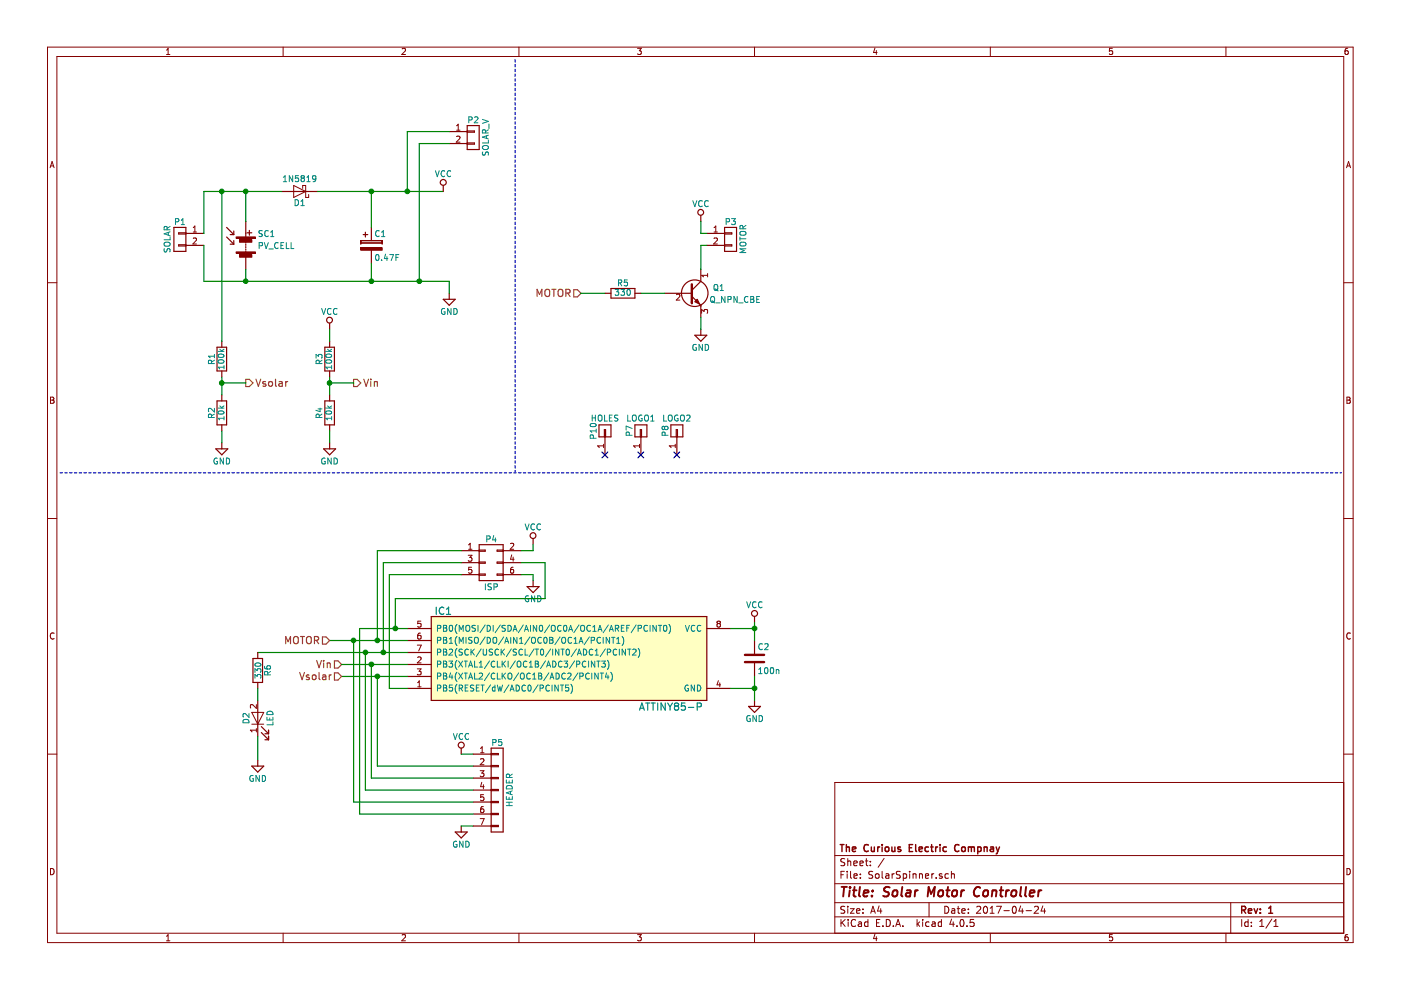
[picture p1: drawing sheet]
EESchema Schematic File Version 2
LIBS:SolarSpinner-rescue
LIBS:power
LIBS:device
LIBS:transistors
LIBS:conn
LIBS:linear
LIBS:regul
LIBS:74xx
LIBS:cmos4000
LIBS:adc-dac
LIBS:memory
LIBS:xilinx
LIBS:microcontrollers
LIBS:dsp
LIBS:microchip
LIBS:analog_switches
LIBS:motorola
LIBS:texas
LIBS:intel
LIBS:audio
LIBS:interface
LIBS:digital-audio
LIBS:philips
LIBS:display
LIBS:cypress
LIBS:siliconi
LIBS:opto
LIBS:atmel
LIBS:contrib
LIBS:valves
LIBS:matts_components
LIBS:SolarSpinner-cache
EELAYER 25 0
EELAYER END
$Descr A4 11693 8268
encoding utf-8
Sheet 1 1
Title "Solar Motor Controller"
Date "2017-04-24"
Rev "1"
Comp "The Curious Electric Compnay"
Comment1 ""
Comment2 ""
Comment3 ""
Comment4 ""
$EndDescr
$Comp
L CP C1
U 1 1
P 3100 2050
F 0 "C1" H 3125 2150 50  0000 L CNN
F 1 "0.47F" H 3125 1950 50  0000 L CNN
F 2 "REInnovationFootprint:C_0_47F_SuperCap" H 3138 1900 50  0001 C CNN
F 3 "" H 3100 2050 50  0000 C CNN
F 4 "~" H 3100 2050 60  0001 C CNN "Description"
F 5 "~" H 3100 2050 60  0001 C CNN "Notes"
F 6 "~" H 3100 2050 60  0001 C CNN "Manufacturer"
F 7 "~" H 3100 2050 60  0001 C CNN "Manufacturer Part No"
F 8 "~" H 3100 2050 60  0001 C CNN "Supplier 1"
F 9 "~" H 3100 2050 60  0001 C CNN "Supplier 1 Part No"
F 10 "~" H 3100 2050 60  0001 C CNN "Supplier 2"
F 11 "~" H 3100 2050 60  0001 C CNN "Supplier 2 Part No"
F 12 "~" H 3100 2050 60  0001 C CNN "Cost"
	1    3100 2050
	1    0    0    -1  
$EndComp
$Comp
L Solar_Cells SC1
U 1 1
P 2050 2050
F 0 "SC1" H 2150 2150 50  0000 L CNN
F 1 "PV_CELL" H 2150 2050 50  0000 L CNN
F 2 "REInnovationFootprint:PV_50x30mm" V 2050 2110 50  0001 C CNN
F 3 "" V 2050 2110 50  0000 C CNN
	1    2050 2050
	1    0    0    -1  
$EndComp
$Comp
L D_Schottky D1
U 1 1
P 2500 1600
F 0 "D1" H 2500 1700 50  0000 C CNN
F 1 "1N5819" H 2500 1500 50  0000 C CNN
F 2 "REInnovationFootprint:TH_Diode_1" H 2500 1600 50  0001 C CNN
F 3 "" H 2500 1600 50  0000 C CNN
	1    2500 1600
	-1   0    0    1   
$EndComp
$Comp
L CONN_01X01 P7
U 1 1
P 5350 3600
F 0 "P7" H 5350 3700 50  0000 C CNN
F 1 "LOGO1" V 5450 3600 50  0000 C CNN
F 2 "CuriousElectric3:CEC_Globe_10mm_FCU" H 5350 3600 50  0001 C CNN
F 3 "" H 5350 3600 50  0000 C CNN
	1    5350 3600
	0    -1   -1   0   
$EndComp
$Comp
L CONN_01X01 P8
U 1 1
P 5650 3600
F 0 "P8" H 5650 3700 50  0000 C CNN
F 1 "LOGO2" V 5750 3600 50  0000 C CNN
F 2 "CuriousElectric3:TCEC_Words_13mm" H 5650 3600 50  0001 C CNN
F 3 "" H 5650 3600 50  0000 C CNN
	1    5650 3600
	0    -1   -1   0   
$EndComp
$Comp
L GND #PWR01
U 1 1
P 3750 2450
F 0 "#PWR01" H 3750 2200 50  0001 C CNN
F 1 "GND" H 3750 2300 50  0000 C CNN
F 2 "" H 3750 2450 50  0000 C CNN
F 3 "" H 3750 2450 50  0000 C CNN
	1    3750 2450
	1    0    0    -1  
$EndComp
Wire Wire Line
	2050 1850 2050 1600
Wire Wire Line
	1700 1600 2350 1600
Wire Wire Line
	2050 2250 2050 2350
Wire Wire Line
	3100 1900 3100 1600
Connection ~ 3100 1600
Wire Wire Line
	3100 2200 3100 2350
Connection ~ 3100 2350
Wire Wire Line
	3750 2350 3750 2450
NoConn ~ 5350 3800
NoConn ~ 5650 3800
$Comp
L CONN_01X02 P2
U 1 1
P 3950 1150
F 0 "P2" H 3950 1300 50  0000 C CNN
F 1 "SOLAR_V" V 4050 1150 50  0000 C CNN
F 2 "matts_components:SIL-2_wide_lg_pad" H 3950 1150 50  0001 C CNN
F 3 "" H 3950 1150 50  0000 C CNN
	1    3950 1150
	1    0    0    -1  
$EndComp
Wire Wire Line
	3750 1200 3500 1200
Wire Wire Line
	3500 1200 3500 2350
Connection ~ 3500 2350
Wire Wire Line
	3750 1100 3400 1100
Wire Wire Line
	3400 1100 3400 1600
Connection ~ 3400 1600
Wire Wire Line
	1700 2350 3750 2350
Wire Wire Line
	2650 1600 3700 1600
$Comp
L VCC #PWR02
U 1 1
P 3700 1600
F 0 "#PWR02" H 3700 1450 50  0001 C CNN
F 1 "VCC" H 3700 1750 50  0000 C CNN
F 2 "" H 3700 1600 50  0000 C CNN
F 3 "" H 3700 1600 50  0000 C CNN
	1    3700 1600
	1    0    0    -1  
$EndComp
$Comp
L ATTINY85-P IC1
U 1 1
P 3600 5150
F 0 "IC1" H 3700 5200 60  0000 C CNN
F 1 "ATTINY85-P" H 5600 4400 60  0000 C CNN
F 2 "REInnovationFootprint:DIP-8_300_ELL" H 3700 4400 60  0001 C CNN
F 3 "http://www.farnell.com/datasheets/1744708.pdf?_ga=2.238630600.937687315.1494695229-1523402957.1422198431" H 3600 5150 60  0001 C CNN
F 4 "8 Bit uP 20MHz" H 3600 5150 60  0001 C CNN "Description"
F 5 "~" H 3600 5150 60  0001 C CNN "Notes"
F 6 "ATMEL" H 3600 5150 60  0001 C CNN "Manufacturer"
F 7 "ATTINY85-20PU" H 3600 5150 60  0001 C CNN "Manufacturer Part No"
F 8 "Farnell" H 3600 5150 60  0001 C CNN "Supplier 1"
F 9 "1455162" H 3600 5150 60  0001 C CNN "Supplier 1 Part No"
F 10 "~" H 3600 5150 60  0001 C CNN "Supplier 2"
F 11 "~" H 3600 5150 60  0001 C CNN "Supplier 2 Part No"
F 12 "1.12" H 3600 5150 60  0001 C CNN "Cost"
	1    3600 5150
	1    0    0    -1  
$EndComp
$Comp
L C C2
U 1 1
P 6300 5500
F 0 "C2" H 6325 5600 50  0000 L CNN
F 1 "100n" H 6325 5400 50  0000 L CNN
F 2 "matts_components:C1_wide_lg_pad" H 6338 5350 50  0001 C CNN
F 3 "" H 6300 5500 50  0000 C CNN
F 4 "~" H 6300 5500 60  0001 C CNN "Description"
F 5 "~" H 6300 5500 60  0001 C CNN "Notes"
F 6 "~" H 6300 5500 60  0001 C CNN "Manufacturer"
F 7 "~" H 6300 5500 60  0001 C CNN "Manufacturer Part No"
F 8 "~" H 6300 5500 60  0001 C CNN "Supplier 1"
F 9 "~" H 6300 5500 60  0001 C CNN "Supplier 1 Part No"
F 10 "~" H 6300 5500 60  0001 C CNN "Supplier 2"
F 11 "~" H 6300 5500 60  0001 C CNN "Supplier 2 Part No"
F 12 "~" H 6300 5500 60  0001 C CNN "Cost"
	1    6300 5500
	1    0    0    -1  
$EndComp
$Comp
L R R3
U 1 1
P 2750 3000
F 0 "R3" V 2830 3000 50  0000 C CNN
F 1 "100k" V 2750 3000 50  0000 C CNN
F 2 "REInnovationFootprint:TH_Resistor_1" V 2680 3000 50  0001 C CNN
F 3 "" H 2750 3000 50  0000 C CNN
	1    2750 3000
	-1   0    0    1   
$EndComp
$Comp
L R R4
U 1 1
P 2750 3450
F 0 "R4" V 2830 3450 50  0000 C CNN
F 1 "10k" V 2750 3450 50  0000 C CNN
F 2 "REInnovationFootprint:TH_Resistor_1" V 2680 3450 50  0001 C CNN
F 3 "" H 2750 3450 50  0000 C CNN
	1    2750 3450
	-1   0    0    1   
$EndComp
$Comp
L VCC #PWR03
U 1 1
P 2750 2750
F 0 "#PWR03" H 2750 2600 50  0001 C CNN
F 1 "VCC" H 2750 2900 50  0000 C CNN
F 2 "" H 2750 2750 50  0000 C CNN
F 3 "" H 2750 2750 50  0000 C CNN
	1    2750 2750
	1    0    0    -1  
$EndComp
$Comp
L GND #PWR04
U 1 1
P 2750 3700
F 0 "#PWR04" H 2750 3450 50  0001 C CNN
F 1 "GND" H 2750 3550 50  0000 C CNN
F 2 "" H 2750 3700 50  0000 C CNN
F 3 "" H 2750 3700 50  0000 C CNN
	1    2750 3700
	1    0    0    -1  
$EndComp
$Comp
L VCC #PWR05
U 1 1
P 6300 5200
F 0 "#PWR05" H 6300 5050 50  0001 C CNN
F 1 "VCC" H 6300 5350 50  0000 C CNN
F 2 "" H 6300 5200 50  0000 C CNN
F 3 "" H 6300 5200 50  0000 C CNN
	1    6300 5200
	1    0    0    -1  
$EndComp
$Comp
L GND #PWR06
U 1 1
P 6300 5850
F 0 "#PWR06" H 6300 5600 50  0001 C CNN
F 1 "GND" H 6300 5700 50  0000 C CNN
F 2 "" H 6300 5850 50  0000 C CNN
F 3 "" H 6300 5850 50  0000 C CNN
	1    6300 5850
	1    0    0    -1  
$EndComp
$Comp
L Q_NPN_CBE Q1
U 1 1
P 5750 2450
F 0 "Q1" H 6050 2500 50  0000 R CNN
F 1 "Q_NPN_CBE" H 6350 2400 50  0000 R CNN
F 2 "REInnovationFootprint:TO92-EBC_large_pad" H 5950 2550 50  0001 C CNN
F 3 "" H 5750 2450 50  0000 C CNN
	1    5750 2450
	1    0    0    -1  
$EndComp
$Comp
L R R5
U 1 1
P 5200 2450
F 0 "R5" V 5280 2450 50  0000 C CNN
F 1 "330" V 5200 2450 50  0000 C CNN
F 2 "REInnovationFootprint:TH_Resistor_1" V 5130 2450 50  0001 C CNN
F 3 "" H 5200 2450 50  0000 C CNN
	1    5200 2450
	0    -1   -1   0   
$EndComp
$Comp
L CONN_01X02 P3
U 1 1
P 6100 2000
F 0 "P3" H 6100 2150 50  0000 C CNN
F 1 "MOTOR" V 6200 2000 50  0000 C CNN
F 2 "matts_components:SIL-2_screw_terminal" H 6100 2000 50  0001 C CNN
F 3 "" H 6100 2000 50  0000 C CNN
	1    6100 2000
	1    0    0    -1  
$EndComp
$Comp
L CONN_01X02 P1
U 1 1
P 1500 2000
F 0 "P1" H 1500 2150 50  0000 C CNN
F 1 "SOLAR" V 1600 2000 50  0000 C CNN
F 2 "matts_components:SIL-2_screw_terminal" H 1500 2000 50  0001 C CNN
F 3 "" H 1500 2000 50  0000 C CNN
	1    1500 2000
	-1   0    0    -1  
$EndComp
$Comp
L CONN_02X03 P4
U 1 1
P 4100 4700
F 0 "P4" H 4100 4900 50  0000 C CNN
F 1 "ISP" H 4100 4500 50  0000 C CNN
F 2 "matts_components:ISP_3x2" H 4100 3500 50  0001 C CNN
F 3 "" H 4100 3500 50  0000 C CNN
	1    4100 4700
	1    0    0    -1  
$EndComp
Wire Wire Line
	6100 5250 6300 5250
Wire Wire Line
	6300 5200 6300 5350
Connection ~ 6300 5250
Wire Wire Line
	6100 5750 6300 5750
Wire Wire Line
	6300 5650 6300 5850
Connection ~ 6300 5750
$Comp
L VCC #PWR07
U 1 1
P 5850 1850
F 0 "#PWR07" H 5850 1700 50  0001 C CNN
F 1 "VCC" H 5850 2000 50  0000 C CNN
F 2 "" H 5850 1850 50  0000 C CNN
F 3 "" H 5850 1850 50  0000 C CNN
	1    5850 1850
	1    0    0    -1  
$EndComp
$Comp
L GND #PWR08
U 1 1
P 5850 2750
F 0 "#PWR08" H 5850 2500 50  0001 C CNN
F 1 "GND" H 5850 2600 50  0000 C CNN
F 2 "" H 5850 2750 50  0000 C CNN
F 3 "" H 5850 2750 50  0000 C CNN
	1    5850 2750
	1    0    0    -1  
$EndComp
Wire Wire Line
	5850 2750 5850 2650
Wire Wire Line
	5850 2250 5850 2050
Wire Wire Line
	5850 2050 5900 2050
Wire Wire Line
	5900 1950 5850 1950
Wire Wire Line
	5850 1950 5850 1850
Wire Wire Line
	5350 2450 5550 2450
Wire Wire Line
	2750 2750 2750 2850
Wire Wire Line
	2750 3150 2750 3300
Wire Wire Line
	2750 3600 2750 3700
Text HLabel 2950 3200 2    60   Output ~ 0
Vin
Text HLabel 4850 2450 0    60   Input ~ 0
MOTOR
Wire Wire Line
	4850 2450 5050 2450
Wire Wire Line
	2750 3200 2950 3200
Connection ~ 2750 3200
Wire Wire Line
	1700 1950 1700 1600
Connection ~ 2050 1600
Wire Wire Line
	1700 2050 1700 2350
Connection ~ 2050 2350
Wire Wire Line
	3850 4600 3150 4600
Wire Wire Line
	2750 5350 3400 5350
Wire Wire Line
	3850 4700 3200 4700
Wire Wire Line
	2150 5450 3400 5450
Wire Wire Line
	3850 4800 3250 4800
$Comp
L VCC #PWR09
U 1 1
P 4450 4550
F 0 "#PWR09" H 4450 4400 50  0001 C CNN
F 1 "VCC" H 4450 4700 50  0000 C CNN
F 2 "" H 4450 4550 50  0000 C CNN
F 3 "" H 4450 4550 50  0000 C CNN
	1    4450 4550
	1    0    0    -1  
$EndComp
$Comp
L GND #PWR010
U 1 1
P 4450 4850
F 0 "#PWR010" H 4450 4600 50  0001 C CNN
F 1 "GND" H 4450 4700 50  0000 C CNN
F 2 "" H 4450 4850 50  0000 C CNN
F 3 "" H 4450 4850 50  0000 C CNN
	1    4450 4850
	1    0    0    -1  
$EndComp
Wire Wire Line
	4350 4800 4450 4800
Wire Wire Line
	4450 4800 4450 4850
Wire Wire Line
	4350 4600 4450 4600
Wire Wire Line
	4450 4600 4450 4550
Wire Wire Line
	4350 4700 4550 4700
Wire Wire Line
	4550 5000 3300 5000
Wire Wire Line
	3300 5000 3300 5250
Text HLabel 2850 5550 0    60   Input ~ 0
Vin
Text HLabel 2750 5350 0    60   Input ~ 0
MOTOR
Wire Wire Line
	3400 5550 2850 5550
$Comp
L VCC #PWR011
U 1 1
P 3850 6300
F 0 "#PWR011" H 3850 6150 50  0001 C CNN
F 1 "VCC" H 3850 6450 50  0000 C CNN
F 2 "" H 3850 6300 50  0000 C CNN
F 3 "" H 3850 6300 50  0000 C CNN
	1    3850 6300
	1    0    0    -1  
$EndComp
$Comp
L GND #PWR012
U 1 1
P 3850 6900
F 0 "#PWR012" H 3850 6650 50  0001 C CNN
F 1 "GND" H 3850 6750 50  0000 C CNN
F 2 "" H 3850 6900 50  0000 C CNN
F 3 "" H 3850 6900 50  0000 C CNN
	1    3850 6900
	1    0    0    -1  
$EndComp
Wire Wire Line
	3950 6900 3850 6900
Wire Wire Line
	3950 6300 3850 6300
Connection ~ 3150 5350
Connection ~ 3200 5450
Wire Wire Line
	2850 5650 3400 5650
Wire Wire Line
	3000 5250 3400 5250
Connection ~ 3300 5250
$Comp
L R R1
U 1 1
P 1850 3000
F 0 "R1" V 1930 3000 50  0000 C CNN
F 1 "100k" V 1850 3000 50  0000 C CNN
F 2 "REInnovationFootprint:TH_Resistor_1" V 1780 3000 50  0001 C CNN
F 3 "" H 1850 3000 50  0000 C CNN
	1    1850 3000
	-1   0    0    1   
$EndComp
$Comp
L R R2
U 1 1
P 1850 3450
F 0 "R2" V 1930 3450 50  0000 C CNN
F 1 "10k" V 1850 3450 50  0000 C CNN
F 2 "REInnovationFootprint:TH_Resistor_1" V 1780 3450 50  0001 C CNN
F 3 "" H 1850 3450 50  0000 C CNN
	1    1850 3450
	-1   0    0    1   
$EndComp
$Comp
L GND #PWR013
U 1 1
P 1850 3700
F 0 "#PWR013" H 1850 3450 50  0001 C CNN
F 1 "GND" H 1850 3550 50  0000 C CNN
F 2 "" H 1850 3700 50  0000 C CNN
F 3 "" H 1850 3700 50  0000 C CNN
	1    1850 3700
	1    0    0    -1  
$EndComp
Wire Wire Line
	1850 3150 1850 3300
Wire Wire Line
	1850 3600 1850 3700
Text HLabel 2050 3200 2    60   Output ~ 0
Vsolar
Wire Wire Line
	1850 3200 2050 3200
Connection ~ 1850 3200
Wire Wire Line
	1850 2850 1850 1600
Connection ~ 1850 1600
Text HLabel 2850 5650 0    60   Input ~ 0
Vsolar
$Comp
L CONN_01X07 P5
U 1 1
P 4150 6600
F 0 "P5" H 4150 7000 50  0000 C CNN
F 1 "HEADER" V 4250 6600 50  0000 C CNN
F 2 "REInnovationFootprint:SIL-7_DIO" H 4150 6600 50  0001 C CNN
F 3 "" H 4150 6600 50  0000 C CNN
	1    4150 6600
	1    0    0    -1  
$EndComp
Wire Wire Line
	3950 6800 3000 6800
Wire Wire Line
	3000 6800 3000 5250
Wire Wire Line
	3950 6700 2950 6700
Wire Wire Line
	2950 6700 2950 5350
Connection ~ 2950 5350
Wire Wire Line
	3050 6600 3950 6600
Wire Wire Line
	3050 6600 3050 5450
Wire Wire Line
	3950 6500 3100 6500
Wire Wire Line
	3100 6500 3100 5550
Connection ~ 3100 5550
Wire Wire Line
	3250 5750 3400 5750
Wire Wire Line
	3950 6400 3150 6400
$Comp
L CONN_01X01 P10
U 1 1
P 5050 3600
F 0 "P10" H 5050 3700 50  0000 C CNN
F 1 "HOLES" V 5150 3600 50  0000 C CNN
F 2 "REInnovationFootprint:PCB_Holes_40x50" H 5050 3600 50  0001 C CNN
F 3 "" H 5050 3600 50  0000 C CNN
F 4 "~" H 5050 3600 60  0001 C CNN "Description"
F 5 "~" H 5050 3600 60  0001 C CNN "Notes"
F 6 "~" H 5050 3600 60  0001 C CNN "Manufacturer"
F 7 "~" H 5050 3600 60  0001 C CNN "Manufacturer Part No"
F 8 "~" H 5050 3600 60  0001 C CNN "Supplier 1"
F 9 "~" H 5050 3600 60  0001 C CNN "Supplier 1 Part No"
F 10 "~" H 5050 3600 60  0001 C CNN "Supplier 2"
F 11 "~" H 5050 3600 60  0001 C CNN "Supplier 2 Part No"
F 12 "~" H 5050 3600 60  0001 C CNN "Cost"
	1    5050 3600
	0    -1   -1   0   
$EndComp
NoConn ~ 5050 3800
Wire Wire Line
	3150 6400 3150 5650
Connection ~ 3150 5650
$Comp
L LED-RESCUE-SolarSpinner D2
U 1 1
P 2150 6000
F 0 "D2" H 2150 6100 50  0000 C CNN
F 1 "LED" H 2150 5900 50  0000 C CNN
F 2 "matts_components:LED-5MM_larg_pad" H 2150 6000 50  0001 C CNN
F 3 "" H 2150 6000 50  0000 C CNN
	1    2150 6000
	0    -1   -1   0   
$EndComp
$Comp
L R R6
U 1 1
P 2150 5600
F 0 "R6" V 2230 5600 50  0000 C CNN
F 1 "330" V 2150 5600 50  0000 C CNN
F 2 "REInnovationFootprint:TH_Resistor_1" V 2080 5600 50  0001 C CNN
F 3 "" H 2150 5600 50  0000 C CNN
	1    2150 5600
	1    0    0    -1  
$EndComp
Connection ~ 3050 5450
$Comp
L GND #PWR014
U 1 1
P 2150 6350
F 0 "#PWR014" H 2150 6100 50  0001 C CNN
F 1 "GND" H 2150 6200 50  0000 C CNN
F 2 "" H 2150 6350 50  0000 C CNN
F 3 "" H 2150 6350 50  0000 C CNN
	1    2150 6350
	1    0    0    -1  
$EndComp
Wire Wire Line
	4550 4700 4550 5000
Wire Wire Line
	3250 4800 3250 5750
Wire Wire Line
	3200 4700 3200 5450
Wire Wire Line
	3150 4600 3150 5350
Wire Notes Line
	500  3950 11200 3950
Wire Notes Line
	4300 3950 4300 500 
Wire Wire Line
	2150 5750 2150 5850
Wire Wire Line
	2150 6150 2150 6350
$EndSCHEMATC
